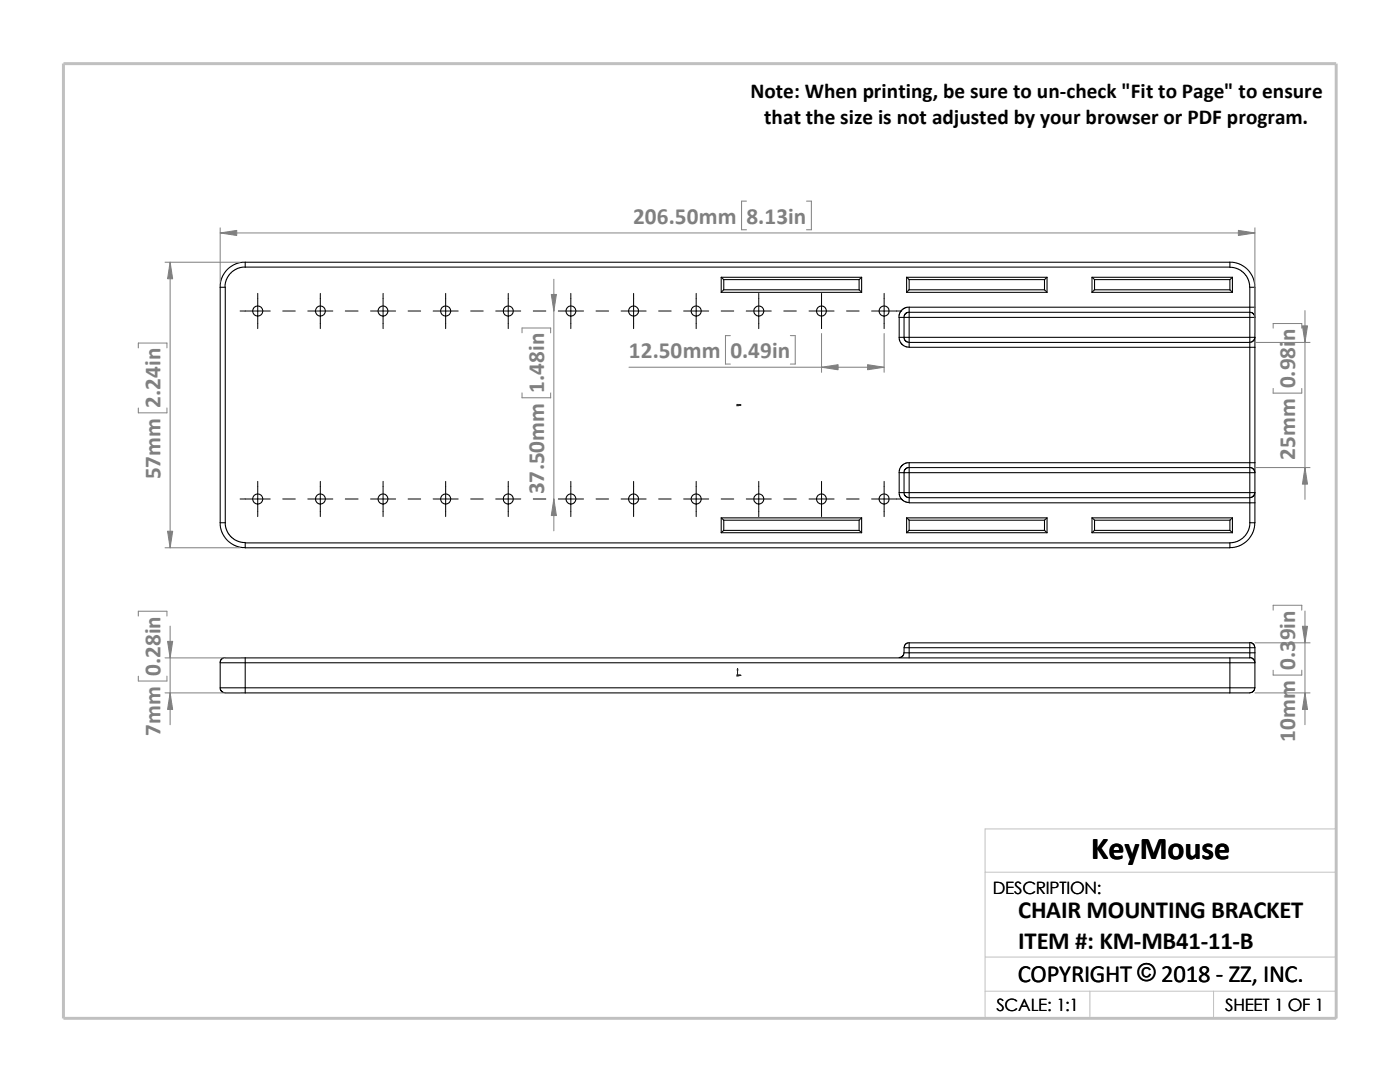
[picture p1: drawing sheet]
<svg xmlns="http://www.w3.org/2000/svg" width="279mm" height="216mm" viewBox="0 0 279 216" stroke-linecap="round" stroke-linejoin="round" font-family="sans-serif">
<path d="M196.6 174h70.1M196.6 197.8h70.1M196.6 191h70.1M217.5 197.8v5.4M242.2 197.8v5.4M26.8 203.2h239.9v-37.8h-70.1v37.8" fill="none" stroke="#c0c0c0" stroke-width=".2"/>
<path d="M12.7 12.7h254v190.5h-254z" fill="none" stroke="#c0c0c0" stroke-width=".59"/>
<g fill="none" stroke="#000" stroke-width=".21">
<path d="M43.9 57.3h1.1v47M43.9 57.3v47M48.9 52.3l-.9 .1-1 .3-1.6 1-1.1 1.7-.3 1-.1 .9M48.9 52.3v1M48.9 53.3l-1.4 .2-1.4 .9-1 1.5-.2 1.4M48.9 52.3h196.5M143.9 58.3h28.1M143.9 55.3h28.1M143.9 55.3v3M143.9 55.3l.5 .5M144.4 57.8h27M144.4 55.8h27"/>
<path d="M144.4 55.8v2M144.4 57.8l-.5 .5M171.4 55.8v2M171.5 57.8l.5 .5M172 55.3v3M172 55.3l-.6 .5M180.9 55.3l.5 .5M180.9 58.3h28.1M180.9 55.3h28.1M180.9 55.3v3M181.4 57.8l-.5 .5M181.4 55.8v2"/>
<path d="M181.4 57.8h27M181.4 55.8h27M208.4 57.8l.6 .5M208.4 55.8v2M209 55.3l-.6 .5M209 55.3v3M217.9 55.3l.5 .5M217.9 58.3h28.1M217.9 55.3v3M217.9 55.3h28.1M218.4 57.8h27M218.4 55.8v2"/>
<path d="M218.4 55.8h27M218.4 57.8l-.5 .5M245.4 57.8l.6 .5M245.4 53.3l.8 .1 .8 .2 1.2 .9 .9 1.2 .3 1.6M245.4 55.8v2M245.4 52.3v1h-196.5M245.4 52.3l.9 .1 1.1 .3 1.1 .6 .7 .7 1 1.7 .2 1.6M246 55.3v3M246 55.3l-.6 .5M249.4 57.3v4M249.4 57.3h1v4M179.5 67.3h.9"/>
<path d="M179.5 67.3v.7l.6 .8 .6 .4 .7 .1M180.4 63.3v4M180.4 63.3h-.9v4M180.4 63.3h1M180.4 67.3h1M180.4 67.3l.3 .7 .7 .3M181.4 62.3l-.4 .1-.4 .3-.2 .6M181.4 63.3v4M181.4 63.3h68M181.4 67.3h68M181.4 62.3h68M181.4 68.3h68"/>
<path d="M181.4 61.3h68M181.4 62.3v1M181.4 67.3v1M181.4 61.3v1M181.4 68.3v1h68M181.4 61.3l-.7 .1-.7 .4-.4 .6-.2 .9M249.4 63.3v4M249.4 69.3v23M249.4 62.3v1M249.4 67.3v1M249.4 62.3l.4 .1 .4 .3 .2 .6M249.4 63.3h1"/>
<path d="M249.4 67.3h1M249.4 61.3v1M249.4 68.3v1M249.4 61.3h1M249.4 69.3h1M250.4 67.3l-.3 .8-.7 .2M250.4 61.3v2M250.4 67.3v2M250.4 63.3v4M250.4 69.3v23M179.5 94.3v4M179.5 98.3v.7l.5 .7 .7 .5 .7 .1"/>
<path d="M179.5 98.3h.9M179.5 94.3h.9M180.4 94.3v4M180.4 98.3l.3 .7 .7 .3M180.4 98.3h1M180.4 94.3h1M181.4 93.3h-.4l-.4 .4-.2 .6M181.4 98.3h68M181.4 99.3h68M181.4 94.3v4M181.4 94.3h68M181.4 93.3h68"/>
<path d="M181.4 92.3h68M181.4 98.3v1M181.4 93.3v1M181.4 99.3v1h68M181.4 92.3l-.7 .1-.7 .4-.5 .8v.7M181.4 92.3v1M249.4 94.3v4M249.4 98.3v1M249.4 93.3v1M249.4 93.3h.4l.4 .3 .2 .7M249.4 92.3v1M249.4 92.3h1"/>
<path d="M249.4 99.3v1M249.4 98.3h1M249.4 94.3h1M250.4 98.3l-.2 .6-.8 .4M250.4 92.3v2M250.4 98.3v2M250.4 94.3v4M43.9 104.3h1.1M43.9 104.3l.1 .9 .3 1 .4 .9 .8 .8 1.5 1 1.9 .4M45 104.3v.8l.3 .8 .4 .7 .6 .7 1.2 .7 1.4 .2M143.9 106.3h28.1M143.9 103.3h28.1"/>
<path d="M143.9 103.3v3M143.9 103.3l.5 .5M144.4 105.8h27M144.4 103.8h27M144.4 103.8v2M144.4 105.8l-.5 .5M171.4 103.8v2M171.5 105.8l.5 .5M172 103.3v3M172 103.3l-.6 .5M180.9 103.3l.5 .5M180.9 106.3h28.1"/>
<path d="M180.9 103.3h28.1M180.9 103.3v3M181.4 105.8l-.5 .5M181.4 103.8v2M181.4 105.8h27M181.4 103.8h27M208.4 105.8l.6 .5M208.4 103.8v2M209 103.3l-.6 .5M209 103.3v3M217.9 103.3l.5 .5M217.9 106.3h28.1"/>
<path d="M217.9 103.3h28.1M217.9 103.3v3M218.4 105.8h27M218.4 103.8h27M218.4 103.8v2M218.4 105.8l-.5 .5M245.4 105.8l.6 .5M245.4 108.3h-196.5v1M245.4 103.8v2M245.4 108.3v1h-196.5M246 103.3v3M246 103.3l-.6 .5"/>
<path d="M249.4 100.3v4h1M249.4 100.3h1M249.5 104.3l-.3 1.4-.9 1.4-1.5 1-1.4 .2M250.4 104.3l-.3 1.9-.7 1.2-.7 .7-1.7 1-1.6 .2M250.4 100.3v4M43.9 137.2h5M43.9 132.2v5M43.9 132.2h5M43.9 137.2l.2 .6 .6 .4 4.2 .1M45 131.2l-.5 .1-.4 .3-.2 .6M45 131.3h3.9M48.9 131.3v.9"/>
<path d="M48.9 137.2v1.1M48.9 137.2h196.5M48.9 132.2v5M48.9 132.2h196.5M48.9 138.3h196.5M48.9 131.3h196.5M180.4 130.3l-.2 .6-.7 .3M180.4 130.3h1M181.4 128.3h68v.9M181.4 129.2v1.1M181.4 130.3h68M181.4 129.2h68"/>
<path d="M181.4 130.3v1M181.4 128.3v.9M181.4 129.2h-1v1.1M181.4 128.3l-.6 .1-.3 .4v.4M245.4 132.2h5M245.4 132.2v5M245.4 137.2h5M245.4 137.2v1.1M245.4 131.3v.9M249.4 129.2v1.1M249.4 130.3v1h-4M249.4 131.2l.7 .3 .3 .7"/>
<path d="M249.4 130.3h1M249.4 129.2h1M249.4 128.2l.7 .3 .3 .7M250.4 137.2l-.1 .6-.6 .4-4.3 .1M250.4 130.3v1.9M250.4 129.2v1.1M250.4 132.2v5"/>
<circle cx="51.4" cy="62.1" r="1.01"/>
<circle cx="63.9" cy="62.1" r="1"/>
<circle cx="76.4" cy="62.1" r="1"/>
<circle cx="88.9" cy="62.1" r="1.01"/>
<circle cx="101.4" cy="62.1" r="1.01"/>
<circle cx="113.9" cy="62.1" r="1"/>
<circle cx="126.4" cy="62.1" r="1.01"/>
<circle cx="138.9" cy="62.1" r="1.01"/>
<circle cx="151.4" cy="62.1" r="1"/>
<circle cx="163.9" cy="62.1" r="1"/>
<circle cx="176.4" cy="62.1" r="1.01"/>
<circle cx="51.4" cy="99.6" r="1.01"/>
<circle cx="63.9" cy="99.6" r="1"/>
<circle cx="76.4" cy="99.6" r="1"/>
<circle cx="88.9" cy="99.6" r="1.01"/>
<circle cx="101.4" cy="99.6" r="1.01"/>
<circle cx="113.9" cy="99.6" r="1"/>
<circle cx="126.4" cy="99.6" r="1.01"/>
<circle cx="138.9" cy="99.6" r="1.01"/>
<circle cx="151.4" cy="99.6" r="1"/>
<circle cx="163.9" cy="99.6" r="1"/>
<circle cx="176.4" cy="99.6" r="1.01"/>
</g>
<g fill="#00f" stroke="#00f" stroke-width=".2">
<path d="M147.5 80.7l.4 .1-.4 .1z"/>
<path d="M147.5 134.7h.4l-.4 .1z"/>
<path d="M147.2 133.4l.1 .3h-.2z"/>
</g>
<path d="M147.1 80.8h.8M147.1 80.7l.3 .3M147.2 80.8h.1M147.2 80.7v.3M147.3 80.7l-.3 .3M147.1 134.7h.8M147.1 134.6l.3 .3M147.2 133.4v1.5M147.3 134.6l-.3 .3" fill="none" stroke="#00f" stroke-width=".2"/>
<g fill="none" stroke="#808080" stroke-width=".2">
<path d="M32.9 52.3h15M34 52.3v57M43.9 46.5h206.5M43.9 45.5v10.8M110.5 55.7v50.2M149 40.1h-1v5.7h1M161 40.1h.9v5.7h-.9M250.4 45.5v20.8M27.6 69.4v-.9h5.7v.9M104.2 66.4v-1h5.7v1M104.2 78.4v1h5.7v-1M125.5 73.3h50.9"/>
<path d="M145.8 67h-1v5.6h1M157.7 67h1v5.6h-1M164 66.5v7.8M176.4 66.5v7.8M250.4 68.3h11.1M254.1 65.5v-.9h5.7v.9M254.1 77.5v.9h5.7v-.9M260.4 62v37.7M27.6 81.4v1h5.7v-1M250.4 93.3h11.1M32.9 109.3h15M27.6 134.9v1h5.7v-1"/>
<path d="M27.6 122.9v-.9h5.7v.9M32.9 131.3h15M32.9 138.3h15M34 124.9v19.7M250.4 138.3h11.1M250.4 128.3h11.1M254.1 121.8v-1h5.7v1M254.1 133.7v1h5.7v-1M260.4 121.9v22.7"/>
</g>
<g fill="#808080" stroke="#808080" stroke-width=".2">
<path d="M33.4 128h1.1l-.5 3.3z"/>
<path d="M34 138.3l.5 3.3h-1.1z"/>
<path d="M260.4 138.3l.5 3.3h-1z"/>
<path d="M259.9 125h1l-.5 3.3z"/>
<path d="M173.1 72.8l3.3 .5-3.3 .5z"/>
<path d="M164 73.3l3.3-.5v1z"/>
<path d="M247.1 46l3.3 .5-3.3 .5z"/>
<path d="M43.9 46.5l3.3-.5v1z"/>
<path d="M33.4 106h1.1l-.5 3.3z"/>
<path d="M34 52.3l.5 3.3h-1.1z"/>
<path d="M110 58.8h1l-.5 3.3z"/>
<path d="M110.5 99.6l.5 3.3h-1z"/>
<path d="M259.9 65h1l-.5 3.3z"/>
<path d="M260.4 93.3l.5 3.3h-1z"/>
</g>
<g fill="none" stroke="#000" stroke-width=".2">
<path d="M51.4 58.5v7.1M63.9 58.5v7.1M76.5 58.5v7.1M88.9 58.5v7.1M101.4 58.5v7.1M113.9 58.5v7.1M126.4 58.5v7.1M138.9 58.5v7.1M151.4 58.5v7.1M164 58.5v7.1M176.4 58.5v7.1M47.9 62.1h6"/>
<path d="M56.4 62.1h2.5M61.4 62.1h5M68.9 62.1h2.6M74 62.1h5M81.4 62.1h2.5M86.4 62.1h5M93.9 62.1h2.5M98.9 62.1h5M106.4 62.1h2.5M111.4 62.1h5.1M119 62.1h2.5M124 62.1h4.9"/>
<path d="M131.4 62.1h2.5M136.4 62.1h5M143.9 62.1h2.5M148.9 62.1h5M156.4 62.1h2.5M161.5 62.1h5M169 62.1h2.4M173.9 62.1h6.1M47.9 99.6h6M51.4 96.1v7M56.4 99.6h2.5M61.4 99.6h5"/>
<path d="M63.9 96.1v7M68.9 99.6h2.6M74 99.6h5M76.5 96.1v7M81.4 99.6h2.5M86.4 99.6h5M88.9 96.1v7M93.9 99.6h2.5M98.9 99.6h5M101.4 96.1v7M106.4 99.6h2.5M111.4 99.6h5.1"/>
<path d="M113.9 96.1v7M119 99.6h2.5M124 99.6h4.9M126.4 96.1v7M131.4 99.6h2.5M136.4 99.6h5M138.9 96.1v7M143.9 99.6h2.5M148.9 99.6h5M151.4 96.1v7M156.4 99.6h2.5M161.5 99.6h5"/>
<path d="M164 96.1v7M169 99.6h2.4M173.9 99.6h6.1M176.4 96.1v7"/>
</g>
<text font-size="6.4" x="217.8" y="171.4">KeyMouse</text>
<g font-size="4.9">
<text x="203.2" y="183.2">CHAIR MOUNTING BRACKET</text>
<text x="203.2" y="189.3">ITEM #: KM-MB41-11-B</text>
<text x="203.1" y="195.9">COPYRIGHT © 2018 - ZZ, INC.</text>
<text x="227" y="195.8">©</text>
</g>
<g font-size="4.6" fill="#808080">
<text x="126.4" y="44.6">206.50mm</text>
<text x="149" y="44.6">8.13in</text>
<text x="125.5" y="71.4">12.50mm</text>
<text x="145.8" y="71.4">0.49in</text>
<text x="258.5" y="77.5" transform="rotate(-90 258.5 77.5)">0.98in</text>
<text x="32" y="81.4" transform="rotate(-90 32 81.4)">2.24in</text>
<text x="108.6" y="78.4" transform="rotate(-90 108.6 78.4)">1.48in</text>
<text x="32" y="95.7" transform="rotate(-90 32 95.7)">57mm</text>
<text x="258.5" y="91.7" transform="rotate(-90 258.5 91.7)">25mm</text>
<text x="108.6" y="98.6" transform="rotate(-90 108.6 98.6)">37.50mm</text>
<text x="32" y="134.9" transform="rotate(-90 32 134.9)">0.28in</text>
<text x="258.5" y="133.7" transform="rotate(-90 258.5 133.7)">0.39in</text>
<text x="32" y="146.8" transform="rotate(-90 32 146.8)">7mm</text>
<text x="258.5" y="148" transform="rotate(-90 258.5 148)">10mm</text>
</g>
<g font-size="4.2">
<text x="149.8" y="19.5">Note: When printing, be sure to un-check &quot;Fit to Page&quot; to ensure</text>
<text x="152.5" y="24.7">that the size is not adjusted by your browser or PDF program.</text>
</g>
<g font-size="3.4">
<text x="198.2" y="178.5">DESCRIPTION:</text>
<text x="198.8" y="201.7">SCALE: 1:1</text>
<text x="244.5" y="201.7">SHEET 1 OF 1</text>
</g>
</svg>
